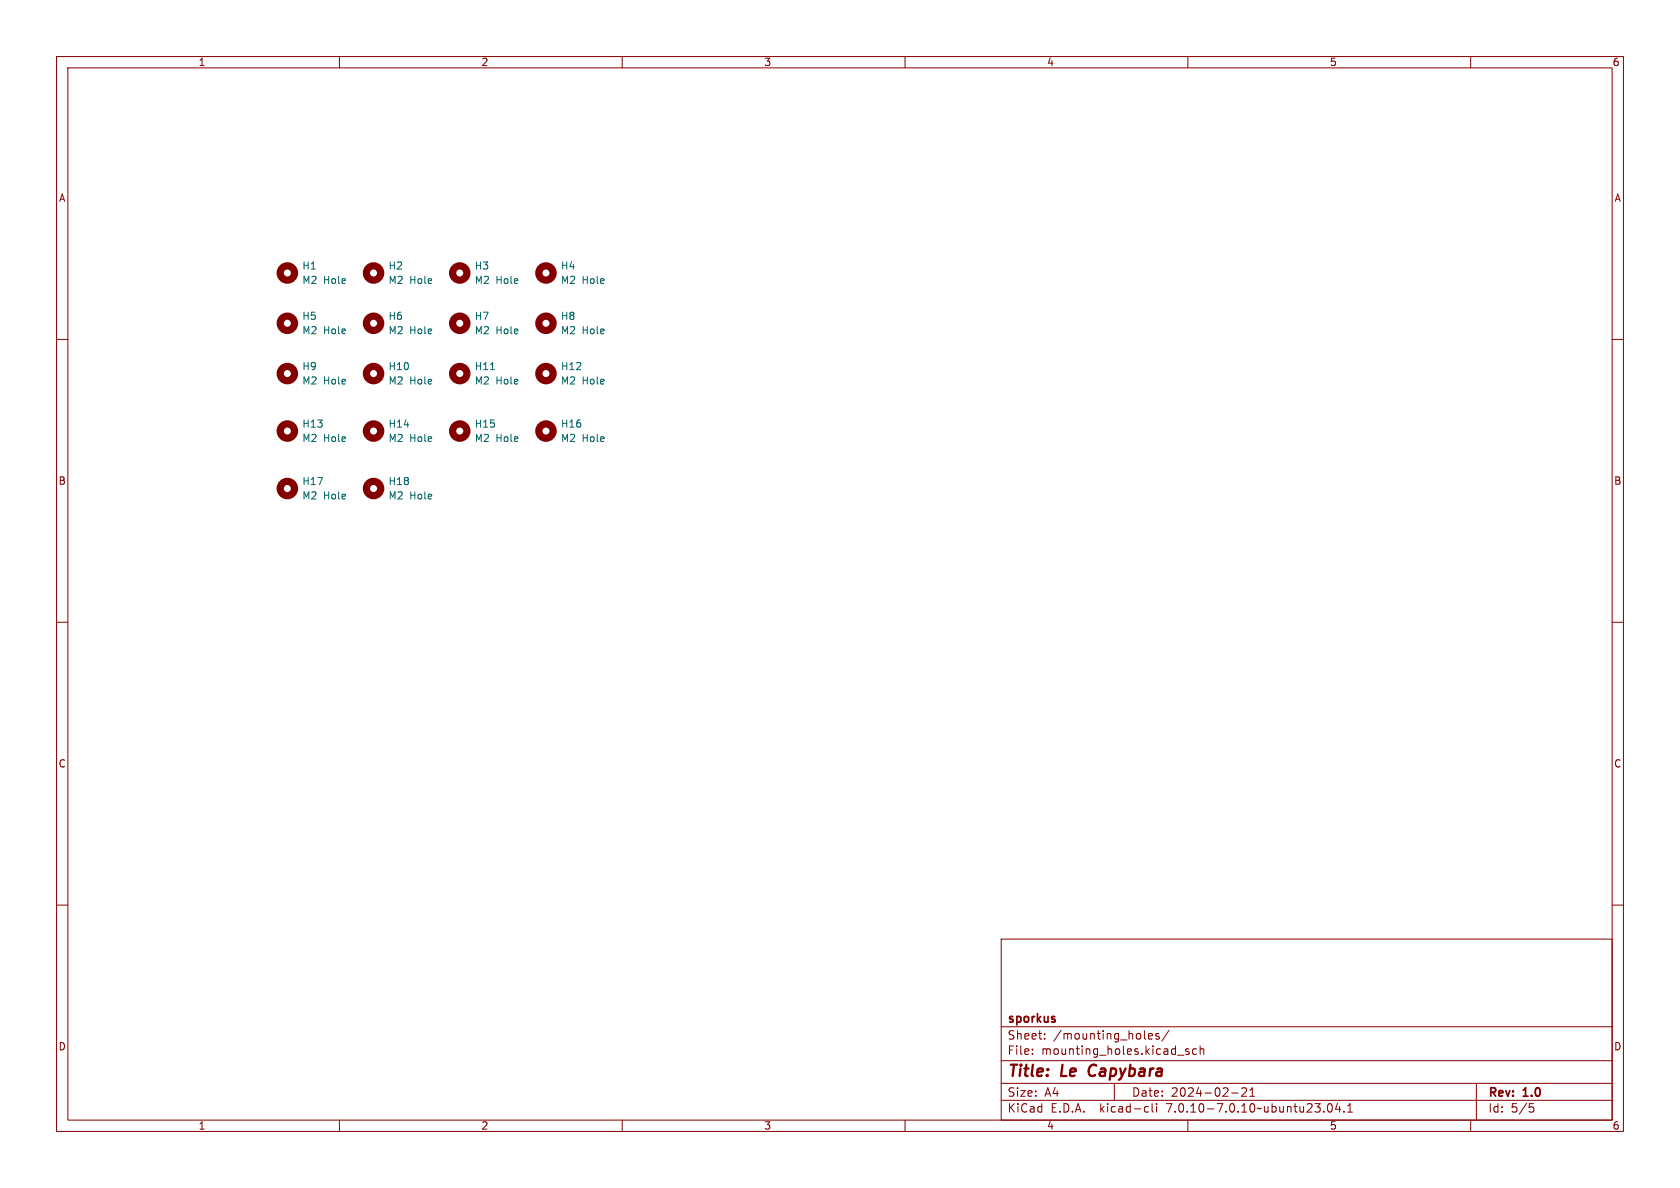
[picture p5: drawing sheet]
<svg xmlns="http://www.w3.org/2000/svg" width="297mm" height="210mm" viewBox="0 0 297 210" stroke-linecap="round" stroke-linejoin="round" font-family="sans-serif">
<g fill="none" stroke="#840000" stroke-width=".18">
<path d="M10 10h277v190h-277zM12 12h273v186h-273zM60 10v2M110 10v2M160 10v2M210 10v2M260 10v2M10 60h2M285 60h2M10 110h2M285 110h2M10 160h2"/>
<path d="M285 160h2M177 166h108v32h-108zM60 198v2M110 198v2M160 198v2M177 194.5h108M177 191.5h108M177 187.5h108M177 181.5h108M182.5 186.3v.1M182.5 185.5v.1M184.7 183.6v.1"/>
<path d="M184.7 182.8v.1M197 191.5v3M202.6 195.6l.4 .1M203 183.2l.7-.1v-.3l-.5-.1-.2 .2 .1 .7h.6M203 196.5l-.4 .1M203.7 195.1v1.3l.2 .2M204.5 195.1v.1M204.5 195.6v1M204.9 182.8l-.4-.1-.2 .2 .1 .2 .5 .2v.3h-.6M206.7 182.1l-1.3 2M208.2 186.5h1.1M210 198v2"/>
<path d="M210.2 185.5l-.4-.1-.2 .2 .1 .2 .5 .2v.3h-.6M211.5 185.5l-.4-.1-.3 .3v.4l.2 .2h.5M212.2 185.5l.2-.1 .3 .1 .1 .9M212.2 184.9v1.5M217.7 193.2h1.2M219.5 192.4l.6-.1 .2 .1 .1 .3-.9 1.1h.9M221 193.8h.8M221 192.7l.4-.4v1.5M234 196.5v.1M234.9 195.2l.1-.1a.81 .81 0 0 1 .6 .6 .81 .81 0 0 1-.3 .8l-.1 .1a.81 .81 0 0 1-.6-.6 .81 .81 0 0 1 .3-.8zM236.5 195l-.4 1.1h.9M236.8 195.6v1"/>
<path d="M237.6 196.5v.1M238.2 196.6h.9M238.2 195.5l.5-.4v1.5M260 198v2M261 191.5v6.5M270.4 195.1h.7M270.5 195.7h.4l.3 .3-.2 .5-.5 .1"/>
</g>
<path d="M192.8 188.5a1.27 1.27 0 0 0-.1 1.6" fill="none" stroke="#840000" stroke-width=".4"/>
<g fill="none" stroke="#840000" stroke-width="1.3">
<circle cx="50.8" cy="48.3" r="1.27"/>
<circle cx="50.8" cy="57.1" r="1.27"/>
<circle cx="66" cy="48.3" r="1.27"/>
<circle cx="66" cy="57.1" r="1.27"/>
<circle cx="81.3" cy="48.3" r="1.27"/>
<circle cx="81.3" cy="57.1" r="1.27"/>
<circle cx="96.5" cy="57.1" r="1.27"/>
<circle cx="96.5" cy="48.3" r="1.27"/>
<circle cx="50.8" cy="66" r="1.27"/>
<circle cx="50.8" cy="76.2" r="1.27"/>
<circle cx="66" cy="66" r="1.27"/>
<circle cx="66" cy="76.2" r="1.27"/>
<circle cx="81.3" cy="66" r="1.27"/>
<circle cx="81.3" cy="76.2" r="1.27"/>
<circle cx="96.5" cy="76.2" r="1.27"/>
<circle cx="96.5" cy="66" r="1.27"/>
<circle cx="50.8" cy="86.4" r="1.27"/>
<circle cx="66" cy="86.4" r="1.27"/>
</g>
<path d="M86.7 65.3h.7" fill="none" stroke="#006464" stroke-width=".18"/>
<g font-size="2.8" fill="#840000">
<text x="178" y="190.9">Title:</text>
<text x="187.7" y="190.9">Le</text>
<text x="193.3" y="190.9">Capybara</text>
</g>
<g font-size="2.1" fill="#840000">
<text x="178" y="184">Sheet:</text>
<text x="178" y="181.2">sporkus</text>
<text x="186.2" y="184">/mounting_holes/</text>
<text x="178" y="186.7">File:</text>
<text x="184.1" y="186.7">mounting_holes.kicad_sch</text>
<text x="178" y="196.9">KiCad</text>
<text x="178" y="194.1">Size:</text>
<text x="184.7" y="194.1">A4</text>
<text x="185.7" y="196.9">E.D.A.</text>
<text x="194.6" y="196.9">kicad-cli</text>
<text x="200" y="194.1">Date:</text>
<text x="206.5" y="196.9">7.0.10-7.0.10~ubuntu23.04.1</text>
<text x="207" y="194.1">2024-02-21</text>
<text x="263" y="194.3">Rev:</text>
<text x="263" y="196.9">Id:</text>
<text x="267.1" y="196.9">5/5</text>
<text x="269.4" y="194.3">1.0</text>
</g>
<g font-size="1.8" fill="#840000">
<text x="35" y="11.9">1</text>
<text x="85" y="11.9">2</text>
<text x="135" y="11.9">3</text>
<text x="185" y="11.9">4</text>
<text x="235" y="11.9">5</text>
<text x="285" y="11.9">6</text>
<text x="10.3" y="35.9">A</text>
<text x="285.3" y="35.9">A</text>
<text x="10.3" y="85.9">B</text>
<text x="285.3" y="85.9">B</text>
<text x="10.3" y="135.9">C</text>
<text x="285.3" y="135.9">C</text>
<text x="10.3" y="185.9">D</text>
<text x="285.3" y="185.9">D</text>
<text x="35" y="199.9">1</text>
<text x="85" y="199.9">2</text>
<text x="135" y="199.9">3</text>
<text x="185" y="199.9">4</text>
<text x="235" y="199.9">5</text>
<text x="285" y="199.9">6</text>
</g>
<g font-size="1.8" fill="#006464">
<text x="53.3" y="47.9">H1</text>
<text x="68.6" y="47.9">H2</text>
<text x="83.8" y="47.9">H3</text>
<text x="99.1" y="47.9">H4</text>
<text x="53.3" y="50.4">M2</text>
<text x="57.2" y="50.4">Hole</text>
<text x="68.6" y="50.4">M2</text>
<text x="72.4" y="50.4">Hole</text>
<text x="83.8" y="50.4">M2</text>
<text x="87.7" y="50.4">Hole</text>
<text x="99.1" y="50.4">M2</text>
<text x="102.9" y="50.4">Hole</text>
<text x="53.3" y="56.7">H5</text>
<text x="53.3" y="59.3">M2</text>
<text x="57.2" y="59.3">Hole</text>
<text x="68.6" y="56.7">H6</text>
<text x="68.6" y="59.3">M2</text>
<text x="72.4" y="59.3">Hole</text>
<text x="83.8" y="56.7">H7</text>
<text x="83.8" y="59.3">M2</text>
<text x="87.7" y="59.3">Hole</text>
<text x="99.1" y="56.7">H8</text>
<text x="99.1" y="59.3">M2</text>
<text x="102.9" y="59.3">Hole</text>
<text x="53.3" y="65.6">H9</text>
<text x="68.6" y="65.6">H10</text>
<text x="83.8" y="65.6">H11</text>
<text x="99.1" y="65.6">H12</text>
<text x="53.3" y="68.2">M2</text>
<text x="57.2" y="68.2">Hole</text>
<text x="68.6" y="68.2">M2</text>
<text x="72.4" y="68.2">Hole</text>
<text x="83.8" y="68.2">M2</text>
<text x="87.7" y="68.2">Hole</text>
<text x="99.1" y="68.2">M2</text>
<text x="102.9" y="68.2">Hole</text>
<text x="53.3" y="75.8">H13</text>
<text x="68.6" y="75.8">H14</text>
<text x="83.8" y="75.8">H15</text>
<text x="99.1" y="75.8">H16</text>
<text x="53.3" y="78.3">M2</text>
<text x="57.2" y="78.3">Hole</text>
<text x="68.6" y="78.3">M2</text>
<text x="72.4" y="78.3">Hole</text>
<text x="83.8" y="78.3">M2</text>
<text x="87.7" y="78.3">Hole</text>
<text x="99.1" y="78.3">M2</text>
<text x="102.9" y="78.3">Hole</text>
<text x="53.3" y="86">H17</text>
<text x="53.3" y="88.5">M2</text>
<text x="57.2" y="88.5">Hole</text>
<text x="68.6" y="86">H18</text>
<text x="68.6" y="88.5">M2</text>
<text x="72.4" y="88.5">Hole</text>
</g>
</svg>
